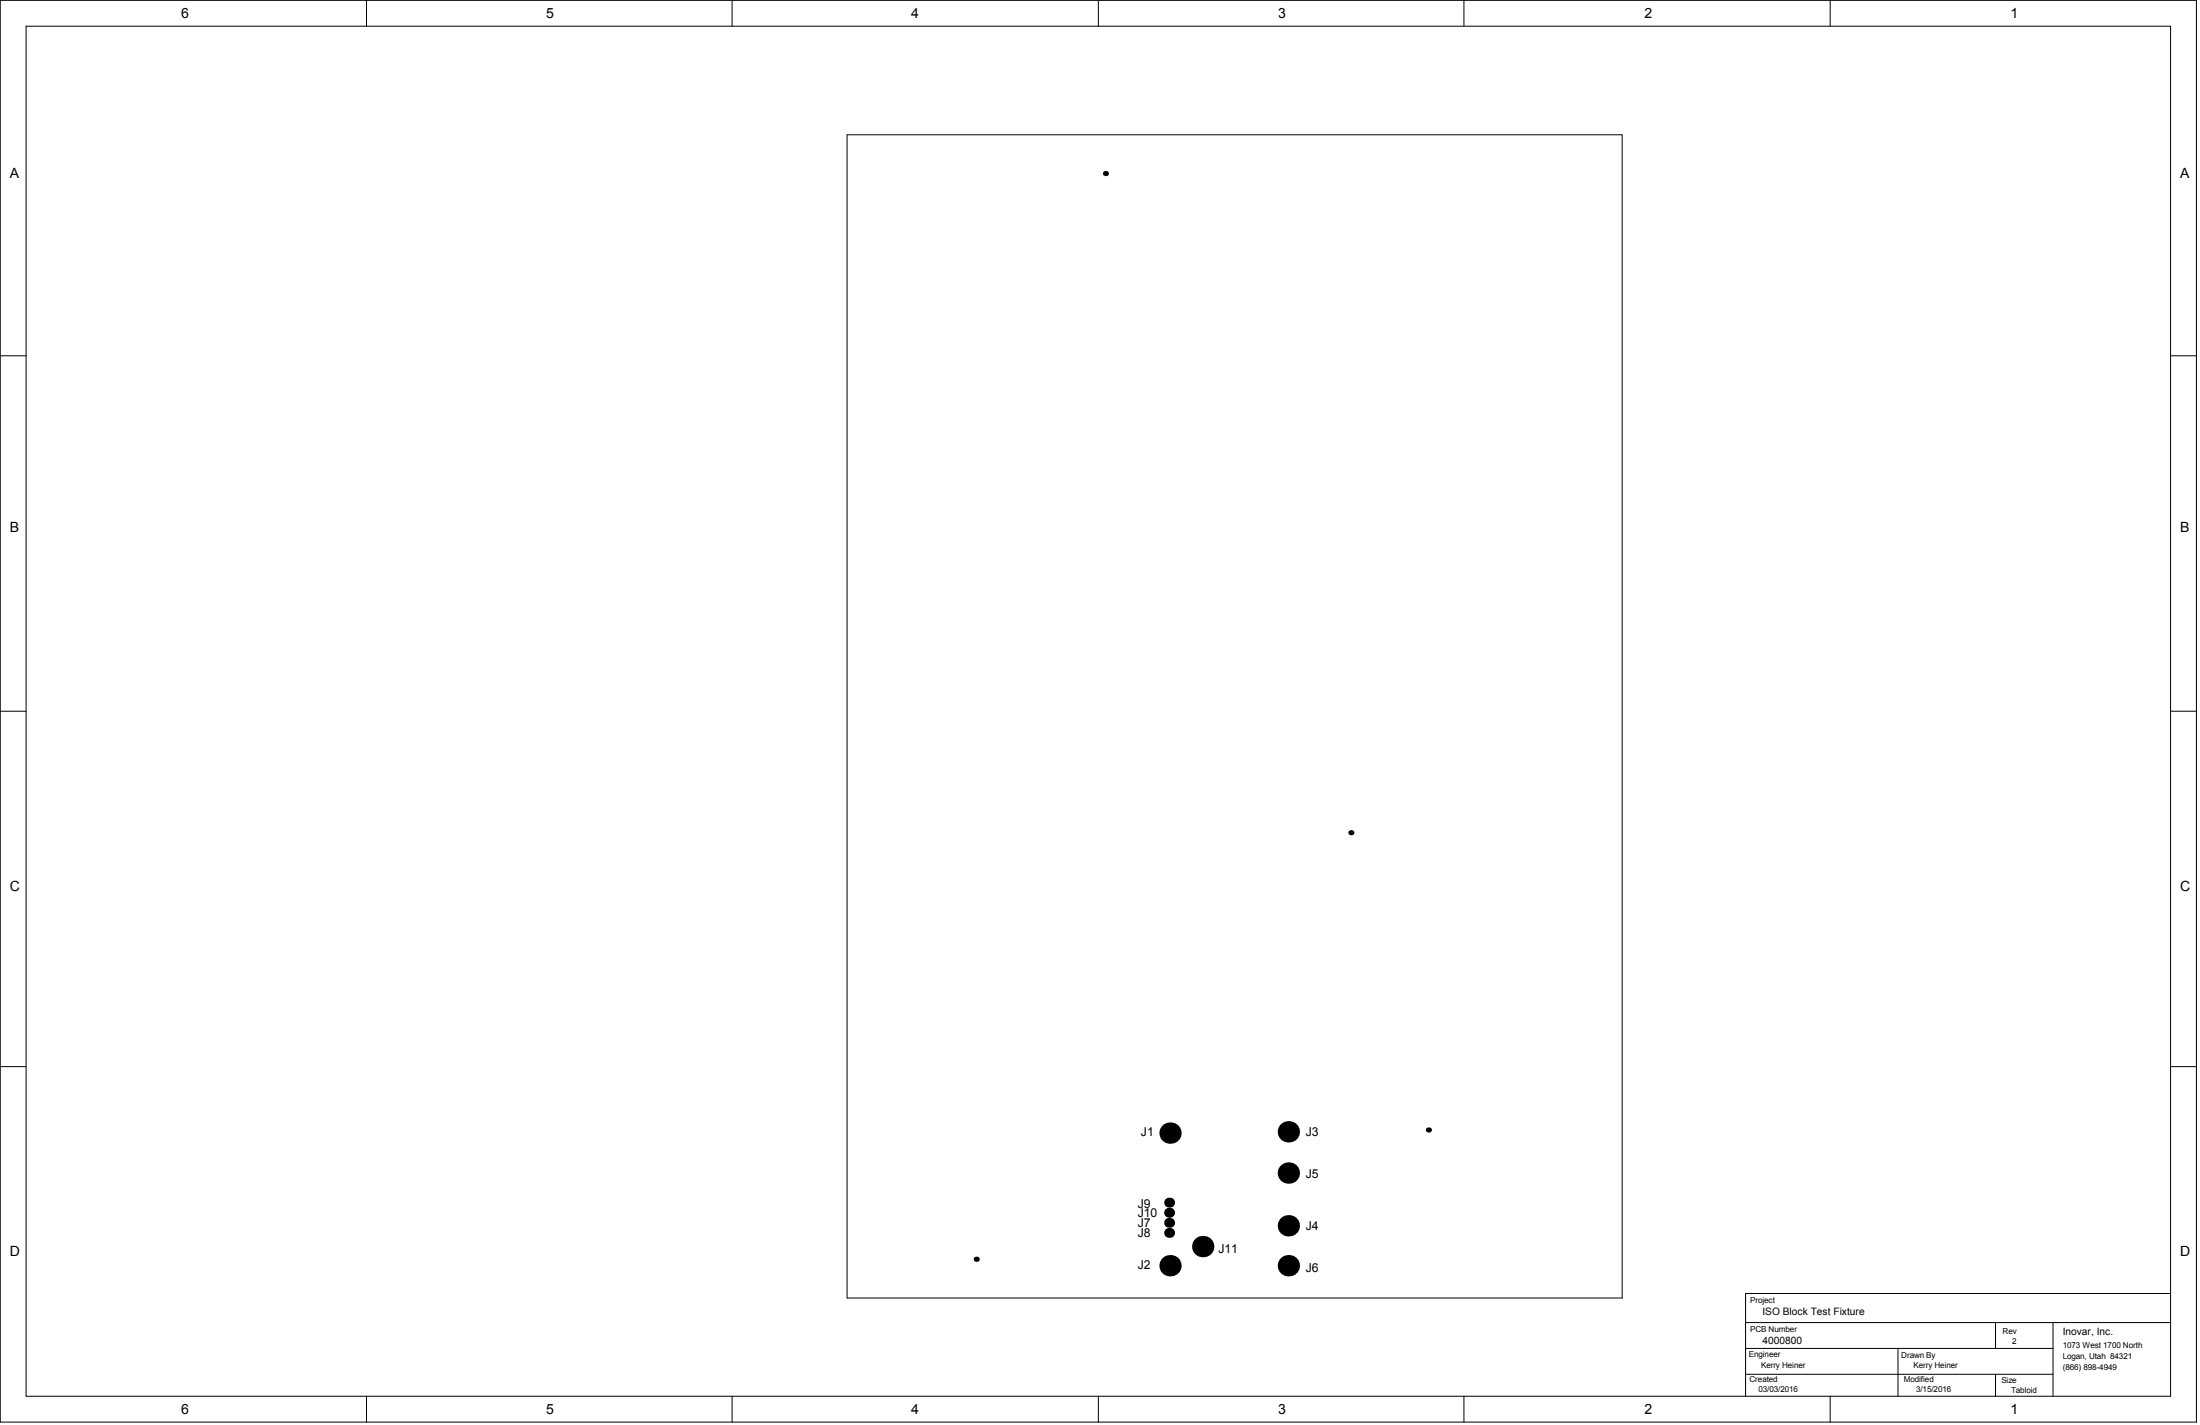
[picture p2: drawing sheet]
<svg xmlns="http://www.w3.org/2000/svg" width="720mm" height="466mm" viewBox="0 0 720 466" stroke-linecap="round" stroke-linejoin="round" font-family="sans-serif">
<g fill="none" stroke="#000" stroke-width=".33">
<path d="M.1 .1h718.4v465h-718.4zM8.5 8.6h701.5v448h-701.5zM119.9 .1v8.5M239.5 .1v8.5M359.3 .1v8.5M478.9 .1v8.5M598.7 .1v8.5M277.1 44.1h253.6v380.4h-253.6zM.1 116.4h8.4M710 116.4h8.5M.1 232.6h8.4M710 232.6h8.5"/>
<path d="M.1 348.8h8.4M710 348.8h8.5M571 432.5h139M652.8 432.5v8.5M671.6 432.5v24.1M710 423h-139v33.6M119.9 456.6v8.5M239.5 456.6v8.5M359.3 456.6v8.5M478.9 456.6v8.5M571 449.4h100.6M571 441h100.6"/>
<path d="M598.7 456.6v8.5M620.9 441v15.6M652.8 449.4v7.2"/>
</g>
<g fill="#000">
<circle cx="361.6" cy="56.8" r=".85"/>
<circle cx="441.9" cy="272.3" r=".85"/>
<circle cx="382.7" cy="370.6" r="3.5"/>
<circle cx="421.5" cy="370.1" r="3.5"/>
<circle cx="467.3" cy="369.5" r=".85"/>
<circle cx="382.4" cy="399.9" r="1.63"/>
<circle cx="382.4" cy="393.3" r="1.63"/>
<circle cx="382.4" cy="396.6" r="1.63"/>
<circle cx="421.5" cy="383.6" r="3.5"/>
<circle cx="319.4" cy="411.8" r=".85"/>
<circle cx="382.4" cy="403.2" r="1.63"/>
<circle cx="382.7" cy="413.9" r="3.5"/>
<circle cx="393.4" cy="407.7" r="3.5"/>
<circle cx="421.5" cy="400.9" r="3.5"/>
<circle cx="421.5" cy="413.9" r="3.5"/>
</g>
<g font-size="4.6">
<text x="59.3" y="5.8">6</text>
<text x="178.7" y="5.8">5</text>
<text x="298.1" y="5.8">4</text>
<text x="418.2" y="5.8">3</text>
<text x="537.9" y="5.8">2</text>
<text x="657.7" y="5.8">1</text>
<text x="3.3" y="58.4">A</text>
<text x="713.2" y="58.4">A</text>
<text x="3.3" y="173.9">B</text>
<text x="713.2" y="173.9">B</text>
<text x="3.3" y="291.5">C</text>
<text x="713.2" y="291.5">C</text>
<text x="3.3" y="410.8">D</text>
<text x="713.2" y="410.8">D</text>
<text x="59.3" y="462.3">6</text>
<text x="178.7" y="462.3">5</text>
<text x="298.1" y="462.3">4</text>
<text x="418.2" y="462.3">3</text>
<text x="537.9" y="462.3">2</text>
<text x="657.7" y="462.3">1</text>
</g>
<g font-size="4">
<text x="373.2" y="371.7">J1</text>
<text x="427.1" y="371.7">J3</text>
<text x="427.1" y="385.4">J5</text>
<text x="372.2" y="394.9">J9</text>
<text x="372.2" y="398.1">J10</text>
<text x="372.2" y="401.2">J7</text>
<text x="372.2" y="404.4">J8</text>
<text x="427.1" y="402.3">J4</text>
<text x="398.6" y="409.7">J11</text>
<text x="372.2" y="415">J2</text>
<text x="427.1" y="416">J6</text>
</g>
<g font-size="3.3">
<text x="576.5" y="430.2">ISO Block Test Fixture</text>
<text x="674.8" y="436.5">Inovar, Inc.</text>
<text x="576.5" y="439.5">4000800</text>
</g>
<g font-size="2.7">
<text x="572.5" y="426.2">Project</text>
<text x="572.5" y="435.5">PCB Number</text>
<text x="655.1" y="436.3">Rev</text>
<text x="572.1" y="443.9">Engineer</text>
<text x="658.3" y="439.5">2</text>
<text x="674.8" y="440.8">1073 West 1700 North</text>
<text x="576.1" y="447.3">Kerry Heiner</text>
<text x="621.9" y="444.1">Drawn By</text>
<text x="625.9" y="447.5">Kerry Heiner</text>
<text x="674.8" y="448.2">(866) 898-4949</text>
<text x="674.8" y="444.4">Logan, Utah 84321</text>
<text x="572.3" y="452">Created</text>
<text x="575.2" y="455.1">03/03/2016</text>
<text x="622.8" y="452">Modified</text>
<text x="626.8" y="455.1">3/15/2016</text>
<text x="654.7" y="452.2">Size</text>
<text x="657.9" y="455.6">Tabloid</text>
</g>
</svg>
